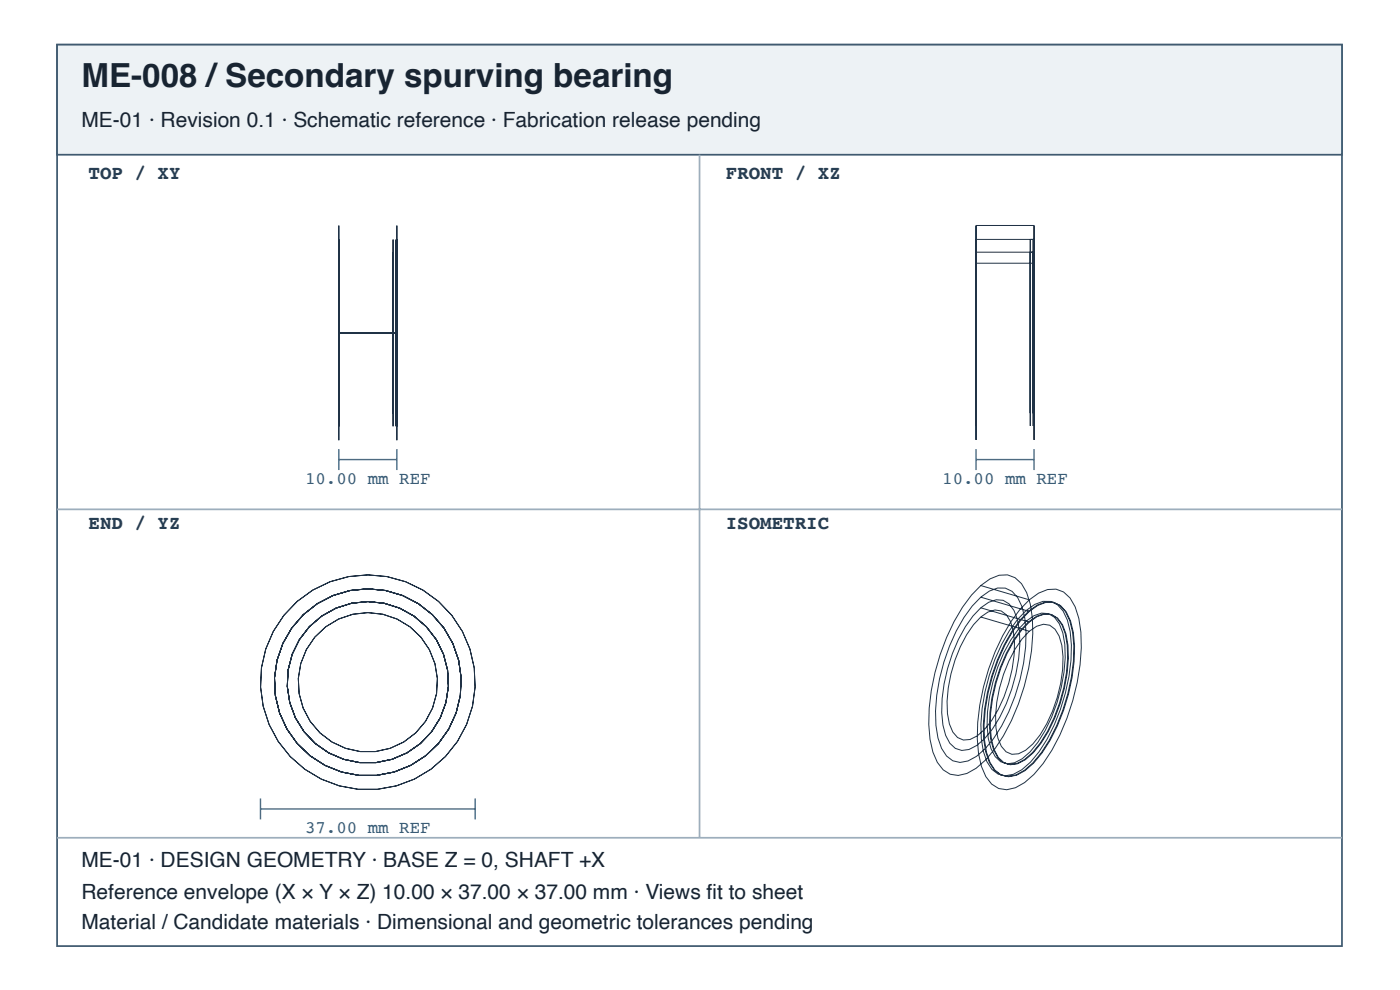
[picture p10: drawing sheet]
<svg xmlns="http://www.w3.org/2000/svg" width="297mm" height="210mm" viewBox="0 0 297 210" stroke-linecap="round" stroke-linejoin="round" font-family="sans-serif">
<path d="M12.1 9.5h272.6v191.1h-272.6z" fill="none" stroke="#405a70" stroke-width=".37"/>
<path d="M12.1 9.5h272.6v23.3h-272.6z" fill="#edf2f5"/>
<path d="M12.1 9.5h272.6v23.3h-272.6z" fill="none" stroke="#405a70" stroke-width=".37"/>
<path d="M148.4 32.8v144.8M12.1 108h272.6M12.1 177.6h272.6" fill="none" stroke="#9daebc" stroke-width=".37"/>
<g fill="none" stroke="#203246" stroke-width=".21">
<path d="M71.9 47.8v45.5zM71.9 50.8v39.6zM71.9 53.5v34.2zM71.9 55.8v29.5zM83.4 50.8v39.6zM83.4 53.5v34.2zM84 50.8v39.6zM84 53.5v34.2zM84.2 47.8v45.5zM84.2 50.8v39.6zM84.2 53.5v34.2zM84.2 55.8v29.5z"/>
<path d="M207.1 47.8v45.5zM207.1 50.8v39.5zM207.1 53.5v34.1zM207.1 55.8v29.5zM207.1 47.8h12.3M207.1 50.8h12.3M207.1 53.5h12.3M207.1 55.8h12.3M218.6 50.8v39.5zM218.6 53.5v34.1zM219.2 50.8v39.5zM219.2 53.5v34.1z"/>
<path d="M219.4 47.8v45.5zM219.4 50.8v39.5zM219.4 53.5v34.1zM219.4 55.8v29.5zM71.9 70.6h12.3M208.1 124.1l1.9-1.4a4.8 4.8 0 0 1 6.7 1 17.1 17.1 0 0 1 2.4 10.6 46.8 46.8 0 0 1-8.1 24.5l-1.9 2.4-2 1.7-2 1.1a4.7 4.7 0 0 1-6.2-2.4 20.9 20.9 0 0 1-1.8-11.5 45.9 45.9 0 0 1 9-23.9zM208.1 126.6l1.8-1.3a4.2 4.2 0 0 1 6 1.4 17.6 17.6 0 0 1 1.7 10.5 40.7 40.7 0 0 1-6.8 19.4l-1.8 2.2-1.8 1.6-1.8 .9a4.2 4.2 0 0 1-5.7-2.6 21.4 21.4 0 0 1-1-11.3 39.2 39.2 0 0 1 7.6-18.9zM208.1 128.9l1.6-1.2a3.6 3.6 0 0 1 5.4 1.7 18.1 18.1 0 0 1 1 10.3 32.5 32.5 0 0 1-7.2 16.9l-1.7 1.4a3.8 3.8 0 0 1-5.7-.4 14.7 14.7 0 0 1-1.6-9.5 34.3 34.3 0 0 1 6.5-17.5zM208.1 130.8l1.5-1a3.2 3.2 0 0 1 4.8 2 18.6 18.6 0 0 1 .3 10.1 28 28 0 0 1-5.9 12.8l-1.5 1.3a3.3 3.3 0 0 1-5.2-.8 15.2 15.2 0 0 1-.9-9.3 29.8 29.8 0 0 1 5.3-13.5zM208.1 124.1l10.3 3.1M208.1 126.6l10.3 3M208.1 128.9l10.3 3"/>
<path d="M208.1 130.8l10.3 3M217.7 129.4l1.8-1.3a4.2 4.2 0 0 1 6 1.4 17.6 17.6 0 0 1 1.7 10.5 40.7 40.7 0 0 1-6.8 19.4l-1.8 2.2-1.8 1.6-1.8 1a4.2 4.2 0 0 1-5.6-2.7 21.4 21.4 0 0 1-1-11.3 39.2 39.2 0 0 1 7.5-18.9zM217.7 131.7l1.7-1.2a3.6 3.6 0 0 1 5.3 1.8 18.1 18.1 0 0 1 1 10.2 32.5 32.5 0 0 1-7.2 16.9l-1.6 1.5a3.8 3.8 0 0 1-5.8-.5 14.7 14.7 0 0 1-1.6-9.4 34.3 34.3 0 0 1 6.5-17.6zM217.7 131.7l.5 .1M218.2 129.6l1.8-1.3a4.2 4.2 0 0 1 6 1.4 17.6 17.6 0 0 1 1.7 10.4 40.7 40.7 0 0 1-6.8 19.5l-1.8 2.1-1.8 1.6-1.8 1a4.2 4.2 0 0 1-5.6-2.7 21.4 21.4 0 0 1-1-11.2 39.2 39.2 0 0 1 7.5-18.9zM218.2 131.8l1.7-1.1a3.6 3.6 0 0 1 5.4 1.7 18.1 18.1 0 0 1 .9 10.3 32.5 32.5 0 0 1-7.1 16.8l-1.7 1.5a3.8 3.8 0 0 1-5.7-.4 14.7 14.7 0 0 1-1.7-9.5 34.3 34.3 0 0 1 6.5-17.5zM218.4 127.2l1.9-1.4a4.8 4.8 0 0 1 6.7 1 17.1 17.1 0 0 1 2.4 10.6 46.8 46.8 0 0 1-8.1 24.5l-1.9 2.3-2 1.7-2 1.1a4.7 4.7 0 0 1-6.3-2.3 20.9 20.9 0 0 1-1.7-11.5 45.9 45.9 0 0 1 9-24zM218.4 129.6l1.8-1.3a4.2 4.2 0 0 1 6 1.4 17.6 17.6 0 0 1 1.7 10.5 40.8 40.8 0 0 1-6.8 19.4l-1.8 2.2-1.8 1.6-1.8 1a4.2 4.2 0 0 1-5.7-2.7 21.4 21.4 0 0 1-1-11.3 39.2 39.2 0 0 1 7.5-18.9zM218.4 131.9l1.6-1.2a3.6 3.6 0 0 1 5.4 1.7 18.1 18.1 0 0 1 1 10.3 32.5 32.5 0 0 1-7.2 16.9l-1.7 1.5a3.8 3.8 0 0 1-5.7-.5 14.7 14.7 0 0 1-1.6-9.4 34.3 34.3 0 0 1 6.5-17.6zM218.4 133.8l1.5-1a3.2 3.2 0 0 1 4.8 2 18.6 18.6 0 0 1 .3 10.1 28 28 0 0 1-5.9 12.8l-1.5 1.4a3.2 3.2 0 0 1-5.2-.9 15.2 15.2 0 0 1-.9-9.3 29.8 29.8 0 0 1 5.3-13.4z"/>
<circle cx="78" cy="144.7" r="14.8"/>
<circle cx="78" cy="144.7" r="19.8"/>
<circle cx="78" cy="144.7" r="17.1"/>
<circle cx="78" cy="144.7" r="22.8"/>
</g>
<path d="M71.9 95.2v4.5M71.9 97.4h12.3M84.2 95.2v4.5M207.1 97.4h12.3M207.1 95.2v4.5M219.4 95.2v4.5M55.3 169.3v4.4M55.3 171.5h45.5M100.8 169.3v4.4" fill="none" stroke="#466b86" stroke-width=".3"/>
<text font-size="7" fill="#182431" x="17.3" y="18.4">ME-008 /Secondary spurving bearing</text>
<g font-size="4.4" fill="#182431">
<text x="17.3" y="26.9">ME-01 · Revision 0.1 · Schematic reference · Fabrication release pending</text>
<text x="17.3" y="183.9">ME-01 · DESIGN GEOMETRY · BASE Z = 0, SHAFT +X</text>
<text x="17.3" y="190.6">Reference envelope (X × Y × Z) 10.00 × 37.00 × 37.00 mm · Views fi t to sheet</text>
<text x="17.3" y="196.9">Material / Candidate materials · Dimensional and geometric tolerances pending</text>
</g>
<g font-size="4.1" fill="#263d52">
<text x="18.8" y="38">TOP / XY</text>
<text x="154" y="38">FRONT / XZ</text>
<text x="18.8" y="112.1">END / YZ</text>
<text x="154" y="112.1">ISOMETRIC</text>
</g>
<g font-size="3.7" fill="#335b78">
<text x="64.7" y="102.6">10.00 mm REF</text>
<text x="199.9" y="102.6">10.00 mm REF</text>
<text x="64.7" y="176.7">37.00 mm REF</text>
</g>
</svg>
